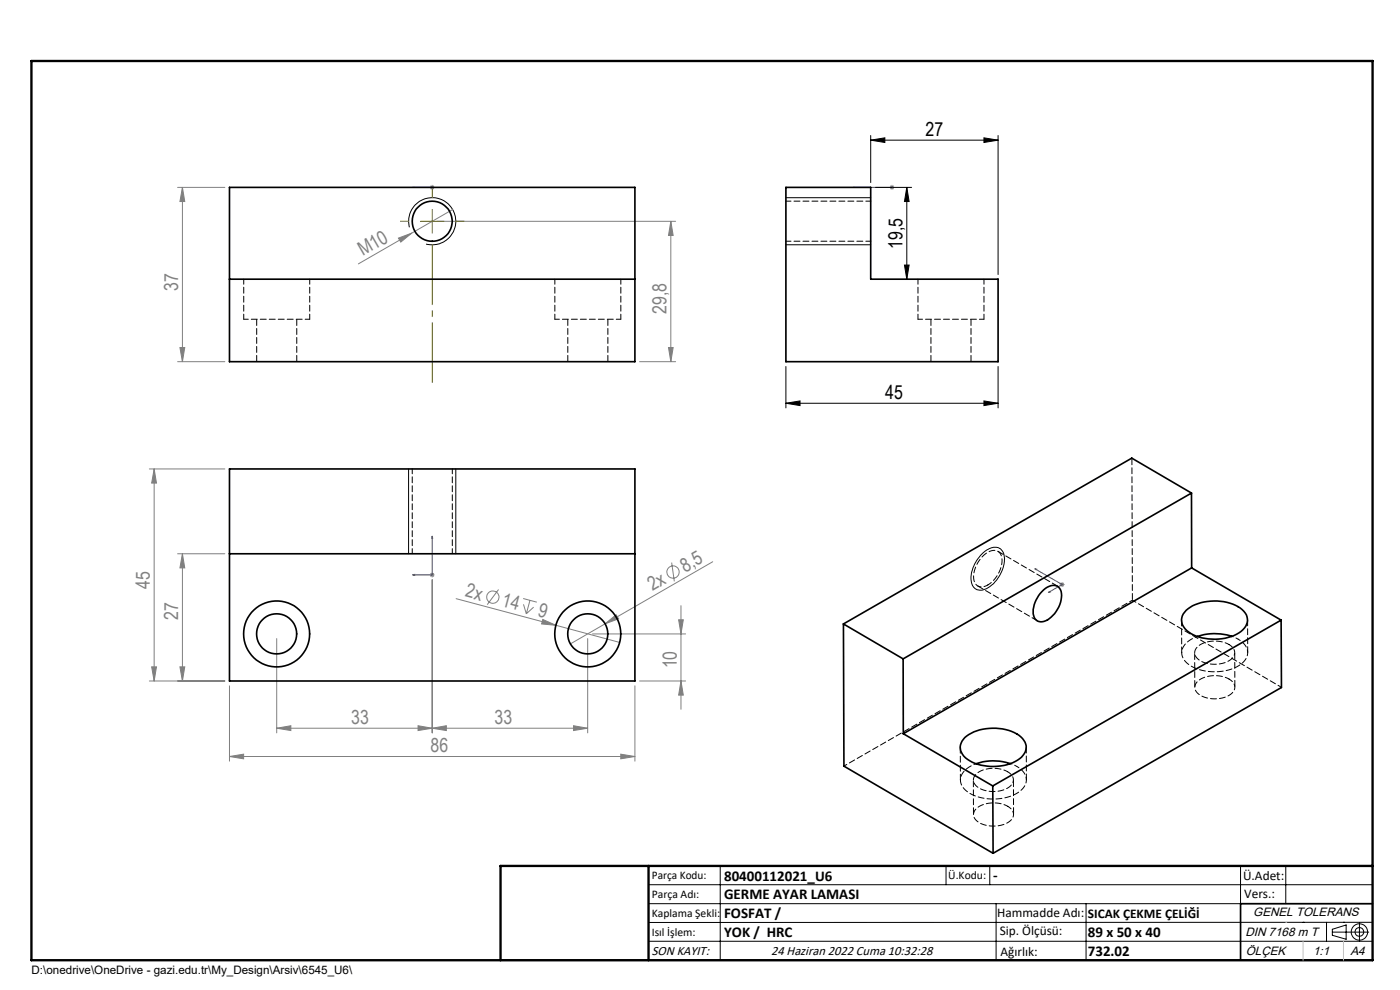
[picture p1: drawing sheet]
<svg xmlns="http://www.w3.org/2000/svg" width="297mm" height="210mm" viewBox="0 0 297 210" stroke-linecap="round" stroke-linejoin="round" font-family="sans-serif">
<g fill="none" stroke="#808080" stroke-width=".21">
<path d="M37.7 39.7h10M38.7 39.7l.5 3h-1zM38.7 39.7v37M91.2 39.7h1M91.3 39.4l.7 .7M91.7 39.2v1M92 39.4l-.7 .7M188.7 39.7h1M188.9 39.4l.7 .7M189.2 39.2v1M189.6 39.4l-.7 .7M84.5 50.5l2.8-1-2.3 1.9z"/>
<path d="M92.7 46.9h50.6M96 44.4l-20 11.6M142.3 46.9l.5 3h-1zM142.3 46.9v29.8M37.7 76.7h10M38.2 73.7h1l-.5 3zM135.7 76.7h7.6M141.8 73.7h1l-.5 3zM31.7 99.5h16M32.7 99.5l.5 3h-1zM32.7 99.5v45M37.7 117.5h10"/>
<path d="M38.7 117.5l.5 3h-1zM38.7 117.5v27M142.5 119.3l.6 4M151.2 119.2l-22.8 13.1M58.7 135.5v20M91.2 121.9h1M91.3 121.6l.7 .7M91.7 121.5v1M91.7 123v32.5M92 121.6l-.7 .7M96.8 127l21.1 5.6M105.8 125.1l-2.4 3.2"/>
<path d="M111 127l2.9 .7M111.1 128.2l.6 2M112.4 127.3l-.7 2.9M113.2 128.8l-1.5 1.4M115.1 131.4l2.8 1.2-3-.2zM117.9 132.6l13.5 3.7M124.7 135.5v20M125.7 134.5h19.8M128.4 132.3l2.3-1.9 .5 .9zM128.4 132.3l-7.4 4.3M144 131.5h1l-.5 3zM144.5 128.5v22"/>
<path d="M224.8 124h1M225 123.6l.7 .7M225.3 123.5v1M225.7 123.6l-.7 .7M31.7 144.5h16M32.2 141.5h1l-.5 3zM38.2 141.5h1l-.5 3zM48.7 145.5v16M58.7 154.5l3-.6v1.1zM58.7 154.5h66M88.7 153.9l3 .6-3 .5zM91.7 154.5l3-.6v1.1z"/>
<path d="M121.7 153.9l3 .6-3 .5zM131.7 160l3 .5-3 .5zM134.7 145.5v16M135.7 144.5h9.8M144.5 144.5l.5 3h-1zM48.7 160.5l3-.5v1zM48.7 160.5h86"/>
<circle cx="104.5" cy="126.7" r="1.31"/>
<circle cx="142.8" cy="121.3" r="1.3"/>
</g>
<g fill="none" stroke="#000" stroke-width=".21">
<path d="M184.7 29.7l3-.5v1zM184.7 28.7v10M184.7 29.7h27M185.7 39.7h7.7M192.4 39.7l.5 3h-1zM192.4 39.7v19.5M208.7 29.2l3 .5-3 .5zM211.7 28.7v29.5M86.9 48.2a5 5 0 0 1 4.4-6.2 5 5 0 0 1 5.4 5.4 5 5 0 0 1-6.3 4.4M166.7 41.9h18M166.7 51.9h18M191.9 56.2h1l-.5 3z"/>
<path d="M166.7 77.7v8.8M211.7 77.7v8.8M86.7 99.5v18M96.7 99.5v18M166.7 85.5l3-.5v1zM166.7 85.5h45M208.7 85l3 .5-3 .5zM208.5 117.3a2.97 2.97 0 0 1 3.9-.8 4.3 4.3 0 0 1 0 4.8 6.2 6.2 0 0 1-4.4 3.9 2.13 2.13 0 0 1-2-2.6 7.8 7.8 0 0 1 2.5-5.3zM137.6 187.7h153.6M137.6 191.7h153.6M137.6 199.7h153.6M152.8 183.7v20"/>
<path d="M200.7 183.7v4M210 183.7v4M211.3 191.7v12M230.4 191.7v12M263.2 183.7v20M272.8 183.7v8M276.4 195.6h.1M281.4 195.6v4.1M282.6 197.7h7.8M282.6 197.1l3-.9v3l-3-.8zM285 195.6h.1M288.4 195.8v3.8"/>
<path d="M291.2 195.6l-153.6 .1"/>
<circle cx="288.4" cy="197.7" r="1.74"/>
<circle cx="288.4" cy="197.7" r=".93"/>
</g>
<g fill="none" stroke="#00f" stroke-width=".21">
<path d="M87.6 39.7h4.1M87.6 39.7h.4h-.4M91.6 39.7h.2zM91.7 39.7h.1M181 39.7h8.2M181 39.7h.4h-.4M189.1 39.7h.2zM189.2 39.7h.1M91.7 113.7v8.2h-4.1M91.7 113.7l.1 .5h-.2zM87.6 121.9l.4-.1v.3zM219.5 120.6l5.8 3.4-2.9 1.7"/>
<path d="M219.5 120.6l.4 .1-.1 .2zM222.4 125.7l.2-.2 .2 .1z"/>
</g>
<path d="M291.2 191.7h-28v12M106.2 203.7h185" fill="none" stroke="#000" stroke-width=".35"/>
<path d="M6.7 12.9h284.5v190.8h-284.5zM137.6 183.7v20M291.2 183.7h-185v20" fill="none" stroke="#000" stroke-width=".5"/>
<path d="M272.8 195.6h.1M276.4 199.7v4M285 199.7v4" fill="none" stroke="#c0c0c0" stroke-width=".21"/>
<path d="M86.7 46.9h-1.7M91.7 41.9v-1.7M96.7 46.9h1.8" fill="none" stroke="#808000" stroke-width=".21" stroke-dasharray="15.2 1.3 1.3 1.3"/>
<path d="M91.7 51.9v29.2" fill="none" stroke="#808000" stroke-width=".21" stroke-dasharray="15.2 1.3 1.3 1.3" stroke-dashoffset="2.5"/>
<path d="M89.2 46.9h5M91.7 44.4v5.1" fill="none" stroke="#808000" stroke-width=".21"/>
<g fill="#00f">
<path d="M87.6 121.9l.4 .2v-.3zM91.7 113.7l-.1 .5h.2z"/>
<path d="M87.6 39.7h.4zM91.6 39.7h.2z"/>
<path d="M222.4 125.7l.4-.1-.2-.1zM219.5 120.6l.3 .3 .1-.2zM189.1 39.7h.2zM181 39.7h.4z"/>
</g>
<g fill="#000">
<path d="M184.7 29.7l3-.5v1zM208.7 29.2l3 .5-3 .5z"/>
<path d="M191.9 56.2h1l-.5 3zM192.4 39.7l.5 3h-1z"/>
<path d="M208.7 85l3 .5-3 .5zM166.7 85.5l3-.5v1z"/>
</g>
<g fill="#808080">
<path d="M115.1 131.4l2.8 1.2-3-.2z"/>
<path d="M84.5 50.5l2.8-1-2.3 1.9z"/>
<path d="M128.4 132.3l2.3-1.9 .5 .9z"/>
<path d="M58.7 154.5l3-.6v1.1zM88.7 153.9l3 .6-3 .5zM91.7 154.5l3-.6v1.1zM121.7 153.9l3 .6-3 .5zM48.7 160.5l3-.5v1zM131.7 160l3 .5-3 .5z"/>
<path d="M38.2 73.7h1l-.5 3zM38.7 39.7l.5 3h-1z"/>
<path d="M38.7 117.5l.5 3h-1zM38.2 141.5h1l-.5 3zM32.7 99.5l.5 3h-1zM32.2 141.5h1l-.5 3zM144 131.5h1l-.5 3zM144.5 144.5l.5 3h-1zM142.3 46.9l.5 3h-1zM141.8 73.7h1l-.5 3z"/>
</g>
<g fill="none" stroke="#000" stroke-width=".35">
<path d="M48.7 39.7h86v37h-86zM166.7 39.7h18v19.5h27v17.5h-45zM48.7 59.2h86M48.7 99.5h86v45h-86zM48.7 117.5h86M252.8 104.6v15.9M252.8 104.6l-61.2 35.2M252.8 104.6l-12.7-7.4-61.2 35.2M178.9 132.4l.1 30.1 31.7 18.5M178.9 132.4l12.7 7.4M191.6 139.8v15.8M221 125.5a2.64 2.64 0 0 1 3.6-.9 3.8 3.8 0 0 1 0 4.2 5.1 5.1 0 0 1-3.9 3.1 1.98 1.98 0 0 1-1.5-2.6 6.9 6.9 0 0 1 1.8-3.8z"/>
<path d="M251.6 129.5a10.1 10.1 0 0 1 9.3-1.6 4.6 4.6 0 0 1 3.7 3.3 3.8 3.8 0 0 1-2.8 3.6 10.5 10.5 0 0 1-10-1 2.76 2.76 0 0 1-.2-4.3zM252.8 120.5l-61.2 35.1M252.8 120.5l19 11M254 135a11.4 11.4 0 0 1 7.3 0M271.8 131.5l-61.2 35.2M271.8 131.5l.1 14.3-61.2 35.2M191.6 155.6l19 11.1M204.7 156.4a10.2 10.2 0 0 1 11.9-.1 2.76 2.76 0 0 1-.3 4.6 10.3 10.3 0 0 1-11.5-.1 2.76 2.76 0 0 1-.1-4.4zM210.6 166.7l.1 14.3M214.3 162a11 11 0 0 0-7.2 0"/>
<circle cx="91.7" cy="46.9" r="4.2"/>
<circle cx="58.7" cy="134.5" r="4.3"/>
<circle cx="58.7" cy="134.5" r="7"/>
<circle cx="124.7" cy="134.5" r="4.3"/>
<circle cx="124.7" cy="134.5" r="7"/>
</g>
<path d="M51.7 59.2v8.5M117.7 59.2v8.5M166.7 51.2h18M184.7 42.7h-18M194.7 59.2v8.5M65.7 67.7v-8.5M131.7 67.7v-8.5M208.7 67.7v-8.5M87.5 99.4v18M96 117.4v-18" fill="none" stroke="#000" stroke-width=".21" stroke-dasharray="1.3 .6" stroke-dashoffset=".2"/>
<path d="M51.7 67.7h14M117.7 67.7h14M194.7 67.7h14" fill="none" stroke="#000" stroke-width=".21" stroke-dasharray="1.3 .6" stroke-dashoffset=".3"/>
<path d="M54.5 67.7v9M63 76.7v-9M120.5 67.7v9M129 76.7v-9M197.5 67.7v9M206 76.7v-9" fill="none" stroke="#000" stroke-width=".21" stroke-dasharray="1.3 .6" stroke-dashoffset="-.1"/>
<path d="M262.7 135.6l-1.4-.6M215.7 162.6l-1.3-.6" fill="none" stroke="#000" stroke-width=".21" stroke-dasharray="1.3 .6" stroke-dashoffset=".7"/>
<path d="M254 135a4.1 4.1 0 0 0-3.3 3.7 4.7 4.7 0 0 0 3.7 3.3 10.3 10.3 0 0 0 9.3-1.5 2.79 2.79 0 0 0-.6-4.6l-.4-.3M207.1 162a4.1 4.1 0 0 0-3.3 3.7 4.7 4.7 0 0 0 3.7 3.3 10.3 10.3 0 0 0 9.3-1.5 2.79 2.79 0 0 0-.6-4.6l-.5-.3" fill="none" stroke="#000" stroke-width=".21" stroke-dasharray="1.3 .6" stroke-dashoffset=".8"/>
<path d="M209.6 124.1a1.85 1.85 0 0 1-2.2 .2 1.85 1.85 0 0 1-.9-1.9 6.1 6.1 0 0 1 4.2-5.6 1.93 1.93 0 0 1 1.9 2.5 6.7 6.7 0 0 1-3 4.8M240.2 127.3l31.7 18.5M260.7 136.7a6.1 6.1 0 0 0-6.9 .8 1.92 1.92 0 0 0 1.3 2.9 6 6 0 0 0 6.5-1 1.76 1.76 0 0 0-.9-2.7M260.7 144a6.1 6.1 0 0 0-6.9 .8 1.92 1.92 0 0 0 1.3 2.9 6 6 0 0 0 6.5-1 1.76 1.76 0 0 0-.9-2.7M213.8 163.7a6.1 6.1 0 0 0-7 .8 1.92 1.92 0 0 0 1.3 2.9 6 6 0 0 0 6.6-1 1.76 1.76 0 0 0-.9-2.7M213.8 171a6.1 6.1 0 0 0-6.9 .8 1.92 1.92 0 0 0 1.3 2.9 6 6 0 0 0 6.5-1 1.76 1.76 0 0 0-.9-2.7" fill="none" stroke="#000" stroke-width=".21" stroke-dasharray="1.3 .6" stroke-dashoffset=".4"/>
<path d="M179.1 162.5l61.1-35.2" fill="none" stroke="#000" stroke-width=".21" stroke-dasharray="1.3 .6" stroke-dashoffset=".6"/>
<path d="M240.2 127.3l-.1-30.1M253.4 138.5l.1 7.3M262 145.8l-.1-7.4M206.5 165.5v7.3M215 172.8v-7.4" fill="none" stroke="#000" stroke-width=".21" stroke-dasharray="1.3 .6" stroke-dashoffset="-.2"/>
<path d="M207.4 124.3l12.7 7.4M224.4 124.3l-12.7-7.4M250.7 131.5v7M264.7 138.4v-6.9M203.7 158.5v7M217.7 165.4v-6.9" fill="none" stroke="#000" stroke-width=".21" stroke-dasharray="1.3 .6"/>
<g font-size="4.1">
<text x="196.4" y="28.8">27</text>
<text x="191.5" y="52.7" transform="rotate(-90 191.5 52.7)">19,5</text>
<text x="187.8" y="84.6">45</text>
</g>
<g font-size="4.1" fill="#808080">
<text x="77" y="54.4" transform="rotate(-30 77 54.4)">M10</text>
<text x="37.8" y="61.8" transform="rotate(-90 37.8 61.8)">37</text>
<text x="141.4" y="66.6" transform="rotate(-90 141.4 66.6)">29,8</text>
<text x="31.8" y="124.9" transform="rotate(-90 31.8 124.9)">45</text>
<text x="138.4" y="125.5" transform="rotate(-30 138.4 125.5)">2x</text>
<text x="145.3" y="121.5" transform="rotate(-30 145.3 121.5)">8,5</text>
<text x="37.8" y="131.6" transform="rotate(-90 37.8 131.6)">27</text>
<text x="98.6" y="126.5" transform="rotate(15 98.6 126.5)">2x</text>
<text x="106.3" y="128.6" transform="rotate(15 106.3 128.6)">14</text>
<text x="113.9" y="130.6" transform="rotate(15 113.9 130.6)">9</text>
<text x="143.6" y="141.8" transform="rotate(-90 143.6 141.8)">10</text>
<text x="74.5" y="153.5">33</text>
<text x="104.9" y="153.5">33</text>
<text x="91.4" y="159.5">86</text>
</g>
<g font-size="3.2">
<text x="153.6" y="186.8">80400112021_U6</text>
<text x="153.6" y="190.8">GERME AYAR LAMASI</text>
<text x="210.7" y="186.6">-</text>
<text x="153.6" y="194.8">FOSFAT /</text>
<text x="153.6" y="198.8">YOK / HRC</text>
<text x="230.8" y="198.7">89 x 50 x 40</text>
<text x="230.8" y="202.8">732.02</text>
</g>
<g font-size="2.8">
<text x="263.7" y="186.7">Ü.Adet:</text>
<text x="263.9" y="190.5">Vers.:</text>
<text x="211.5" y="194.5">Hammadde Adı:</text>
<text x="230.8" y="194.7">SICAK ÇEKME ÇELİĞİ</text>
<text x="138.3" y="202.6">SON KAYIT:</text>
<text x="163.6" y="202.6">24 Haziran 2022 Cuma 10:32:28</text>
<text x="212.1" y="198.4">Sip. Ölçüsü:</text>
<text x="212.2" y="202.7">Ağırlık:</text>
</g>
<g font-size="2.6">
<text x="265.9" y="194.4">GENEL TOLERANS</text>
<text x="264.2" y="198.5">DIN 7168 m T</text>
<text x="264.3" y="202.6">ÖLÇEK</text>
<text x="278.5" y="202.6">1:1</text>
<text x="286.5" y="202.6">A4</text>
</g>
<g font-size="2.5">
<text x="138.3" y="186.4">Parça Kodu:</text>
<text x="138.3" y="190.5">Parça Adı:</text>
<text x="201.2" y="186.5">Ü.Kodu:</text>
<text x="138.3" y="194.5">Kaplama Şekli:</text>
<text x="138.3" y="198.6">Isıl İşlem:</text>
<text x="6.7" y="206.7">D:\onedrive\OneDrive - gazi.edu.tr\My_Design\Arsiv\6545_U6\</text>
</g>
</svg>
